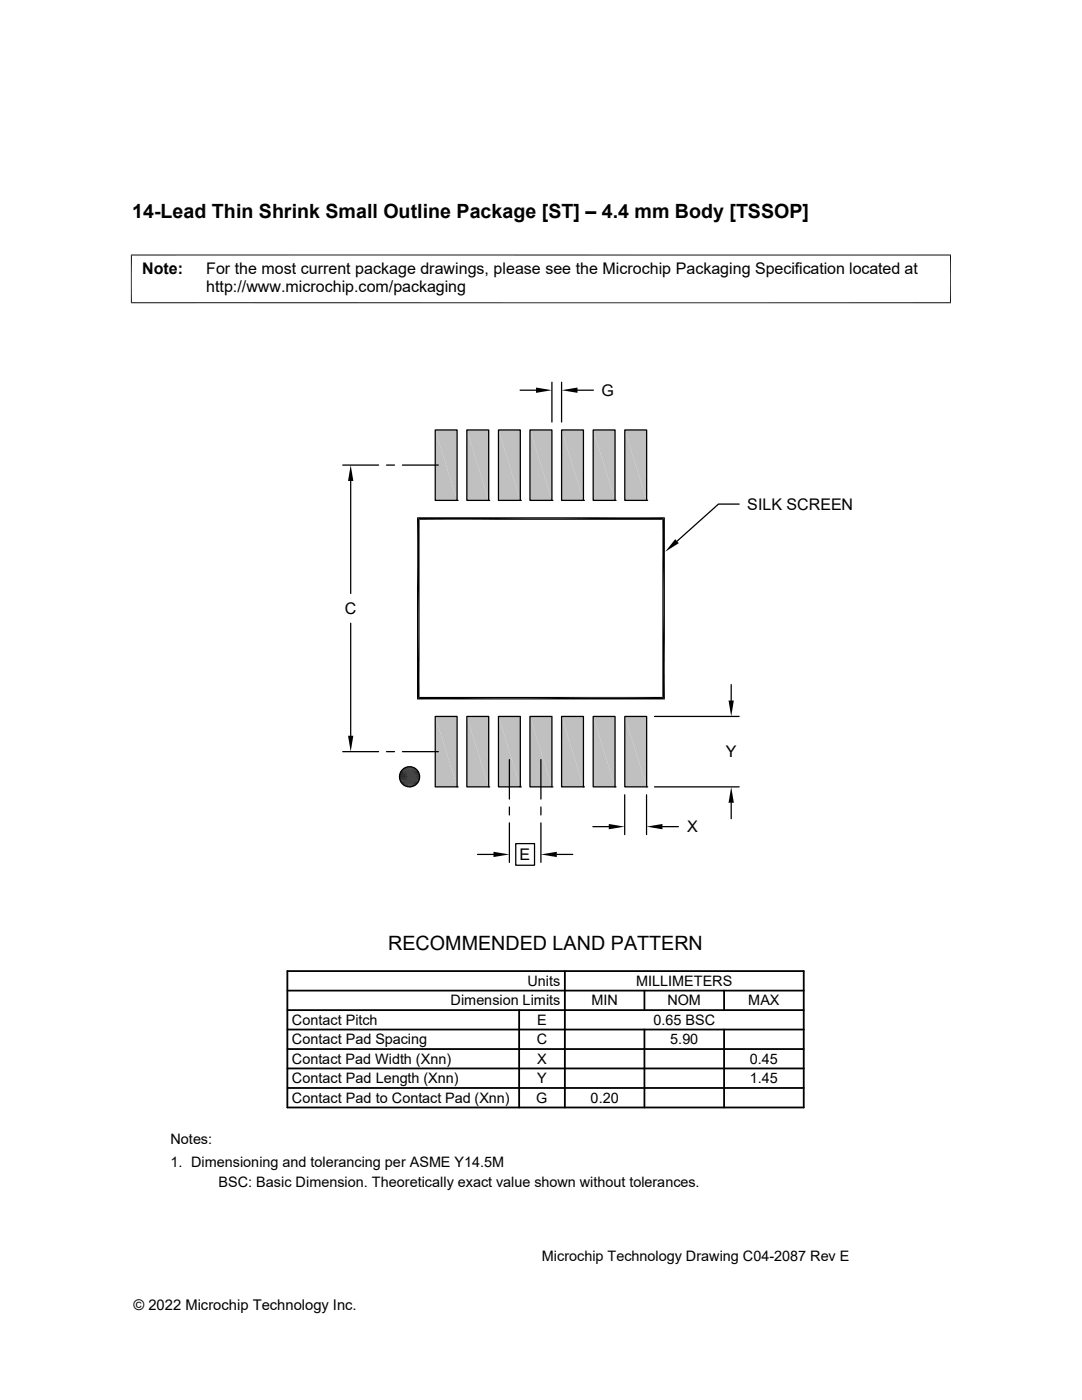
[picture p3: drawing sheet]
<svg xmlns="http://www.w3.org/2000/svg" width="216mm" height="279mm" viewBox="0 0 216 279" stroke-linecap="round" stroke-linejoin="round" font-family="sans-serif">
<g fill="#c0c0c0">
<path d="M124.7 85.8l4.3 14.1h-4.3z"/>
<path d="M124.7 85.8h4.3v14.1z"/>
<path d="M118.4 85.8l4.3 14.1h-4.3z"/>
<path d="M118.4 85.8h4.3v14.1z"/>
<path d="M112.1 85.8l4.3 14.1h-4.3z"/>
<path d="M112.1 85.8h4.3v14.1z"/>
<path d="M105.7 85.8l4.4 14.1h-4.4z"/>
<path d="M105.7 85.8h4.4v14.1z"/>
<path d="M99.5 85.8l4.3 14.1h-4.3z"/>
<path d="M99.5 85.8h4.3v14.1z"/>
<path d="M93.2 85.8l4.3 14.1h-4.3z"/>
<path d="M93.2 85.8h4.3v14.1z"/>
<path d="M86.8 85.8l4.4 14.1h-4.4z"/>
<path d="M86.8 85.8h4.4v14.1z"/>
<path d="M124.7 143l4.3 14h-4.3z"/>
<path d="M124.7 143h4.3v14z"/>
<path d="M118.4 143l4.3 14h-4.3z"/>
<path d="M118.4 143h4.3v14z"/>
<path d="M112.1 143l4.3 14h-4.3z"/>
<path d="M112.1 143h4.3v14z"/>
<path d="M105.7 143l4.4 14h-4.4z"/>
<path d="M105.7 143h4.4v14z"/>
<path d="M99.5 143l4.3 14h-4.3z"/>
<path d="M99.5 143h4.3v14z"/>
<path d="M93.2 143l4.3 14h-4.3z"/>
<path d="M93.2 143h4.3v14z"/>
<path d="M86.8 143l4.4 14h-4.4z"/>
<path d="M86.8 143h4.4v14z"/>
</g>
<g fill="none" stroke="#000" stroke-width=".25">
<path d="M103.8 77.9h3.2M110.1 76.3v7.9M112.1 76.3v7.9M115.2 77.9h3.2M68.4 92.8h7.1M70 96v22.4M77.1 92.8h1.6M80.3 92.8h7.2M86.8 85.8h4.4v14.1h-4.4zM91.2 99.9h.1M93.2 85.8h4.3v14.1h-4.3zM97.5 99.9h.1"/>
<path d="M99.5 85.8h4.3v14.1h-4.3zM103.8 99.9h.1M105.7 85.8h4.4v14.1h-4.4zM110.1 99.9h.1M112.1 85.8h4.3v14.1h-4.3zM116.4 99.9h.1M118.4 85.8h4.3v14.1h-4.3zM122.7 99.9h.1M124.7 85.8h4.3v14.1h-4.3zM129 99.9h.1M147.5 100.6h-4.1l-8.3 7.4M70 124.4v22.4"/>
<path d="M145.9 136.6v3.2M68.4 150h7.1M77.1 150h1.6M80.3 150h7.2M86.8 143h4.4v14h-4.4zM91.2 157h.1M93.2 143h4.3v14h-4.3zM97.5 157h.1M99.5 143h4.3v14h-4.3zM101.6 151.6v7.9M103.8 157h.1M105.7 143h4.4v14h-4.4z"/>
<path d="M107.9 151.6v7.9M110.1 157h.1M112.1 143h4.3v14h-4.3zM116.4 157h.1M118.4 143h4.3v14h-4.3zM122.7 157h.1M124.7 158.6v8M124.7 143h4.3v14h-4.3zM129 158.6v8M129 157h.1M130.6 157h16.9M130.6 143h16.9"/>
<path d="M95.3 170.5h3.2M101.6 161.1v1.5M101.6 164.2v7.9M102.9 168.4h3.8v4.3h-3.8zM107.9 161.1v1.5M107.9 164.2v7.9M111.1 170.5h3.2M118.3 165h3.2M132.2 165h3.2M145.9 160.2v3.2"/>
<circle cx="81.7" cy="155" r="2.01"/>
</g>
<g fill="none" stroke="#000" stroke-width=".36">
<path d="M57.3 197.7h103.1M57.3 193.8h103.1v27.2h-103.1zM112.7 193.8v27.2M128.6 197.7v3.9M144.5 197.7v3.9M57.3 201.6h103.1M57.3 213.2h103.1M57.3 205.5h103.1M57.3 217.1h103.1M57.3 209.4h103.1M103.6 201.6v19.4M128.6 205.5v15.5"/>
<path d="M144.5 205.5v15.5"/>
</g>
<g fill="none" stroke="#000" stroke-width=".2">
<path d="M26.1 50.9h163.7M26.2 50.8v9.7M189.7 50.8v9.7M26.1 60.4h163.7M79.7 155.1h4.1M79.7 155.3h4M79.7 154.7h4M79.7 154.5h4M79.7 155.5h4M79.8 155.7h3.9M79.8 154.3h3.9M79.8 154.2h3.8"/>
<path d="M79.8 155.9h3.8M79.9 156h3.6M79.9 154h3.6M80 156.2h3.4M80 153.8h3.4M80.1 153.7h3.2M80.1 156.3h3.2M80.3 156.5h2.9M80.3 153.5h2.9M80.4 153.4h2.6M80.4 156.6h2.6M80.6 153.3h2.3"/>
<path d="M80.6 156.7h2.3M80.7 156.8h2M80.7 153.2h2"/>
</g>
<g fill="#000">
<path d="M107 77.3l3.1 .6-3.1 .5zM112.1 77.9l3.1-.6v1.1zM70 92.8l.5 3.2h-1.1zM83.2 103.2l.5 35.9-.5 .5zM83.2 103.2l.5 .5v35.4zM83.7 103.7l49-.5-.5 .5zM83.2 103.2h49.5l-49 .5zM134.7 107.6l.7 .8-2.7 1.7zM83.2 139.6l49-.5 .5 .5zM83.2 139.6l.5-.5h48.5zM132.2 103.7l.5 35.9-.5-.5zM132.7 103.2v36.4l-.5-35.9z"/>
<path d="M145.4 139.8h1l-.5 3.2zM69.4 146.8h1.1l-.5 3.2zM80.7 156.8l1.9 .1zM80.9 153.2h1.8zM80.9 156.9h1.5zM80.9 156.9h1.7zM80.9 153.2h1.7zM81 153.1l1.6 .1zM81 156.9l1.2 .1zM81 156.9h1.4zM81 153.1h1.4zM81.3 153l1.1 .1z"/>
<path d="M81.3 157h.6zM81.3 157h.9zM81.3 153h.9zM81.4 153h.8zM81.4 157h.5zM81.4 153h.5zM98.5 170l3.1 .5-3.1 .5zM107.9 170.5l3.2-.5v1zM121.5 164.4l3.2 .6-3.2 .5zM129 165l3.2-.6v1.1zM145.9 157l.5 3.2h-1z"/>
</g>
<path d="M79.7 154.9h4.1" fill="none" stroke="#000" stroke-width=".21"/>
<g font-size="3.9">
<text x="26.4" y="43.5">14-Lead Thin Shrink Small Outline Package [ST] – 4.4 mm Body [TSSOP]</text>
<text x="77.4" y="189.7">RECOMMENDED LAND PATTERN</text>
</g>
<g font-size="3.2">
<text x="28.4" y="54.7">Note:</text>
<text x="41.1" y="58.3">http://www.microchip.com/packaging</text>
<text x="41.1" y="54.7">For the most current package drawings, please see the Microchip Packaging Specification located at</text>
<text x="120" y="79">G</text>
<text x="149.1" y="101.7">SILK SCREEN</text>
<text x="68.8" y="122.5">C</text>
<text x="144.8" y="151.2">Y</text>
<text x="137.1" y="166.1">X</text>
<text x="103.7" y="171.7">E</text>
</g>
<g font-size="2.9">
<text x="105.2" y="196.8">Units</text>
<text x="127" y="196.8">MILLIMETERS</text>
<text x="89.9" y="200.7">Dimension Limits</text>
<text x="118" y="200.7">MIN</text>
<text x="133.2" y="200.7">NOM</text>
<text x="149.3" y="200.7">MAX</text>
<text x="58.3" y="208.4">Contact Pad Spacing</text>
<text x="58.3" y="204.6">Contact Pitch</text>
<text x="107.1" y="208.4">C</text>
<text x="107.2" y="204.6">E</text>
<text x="130.4" y="204.6">0.65 BSC</text>
<text x="133.7" y="208.4">5.90</text>
<text x="58.3" y="212.3">Contact Pad Width (Xnn)</text>
<text x="107.2" y="212.3">X</text>
<text x="149.6" y="212.3">0.45</text>
<text x="58.3" y="220.1">Contact Pad to Contact Pad (Xnn)</text>
<text x="58.3" y="216.2">Contact Pad Length (Xnn)</text>
<text x="107" y="220.1">G</text>
<text x="107.2" y="216.2">Y</text>
<text x="117.9" y="220.1">0.20</text>
<text x="149.6" y="216.2">1.45</text>
<text x="34" y="228.3">Notes:</text>
<text x="34" y="232.9">1. Dimensioning and tolerancing per ASME Y14.5M</text>
<text x="43.6" y="237">BSC: Basic Dimension. Theoretically exact value shown without tolerances.</text>
<text x="108.1" y="251.7">Microchip Technology Drawing C04-2087 Rev E</text>
<text x="26.6" y="261.3">© 2022 Microchip Technology Inc.</text>
</g>
</svg>
